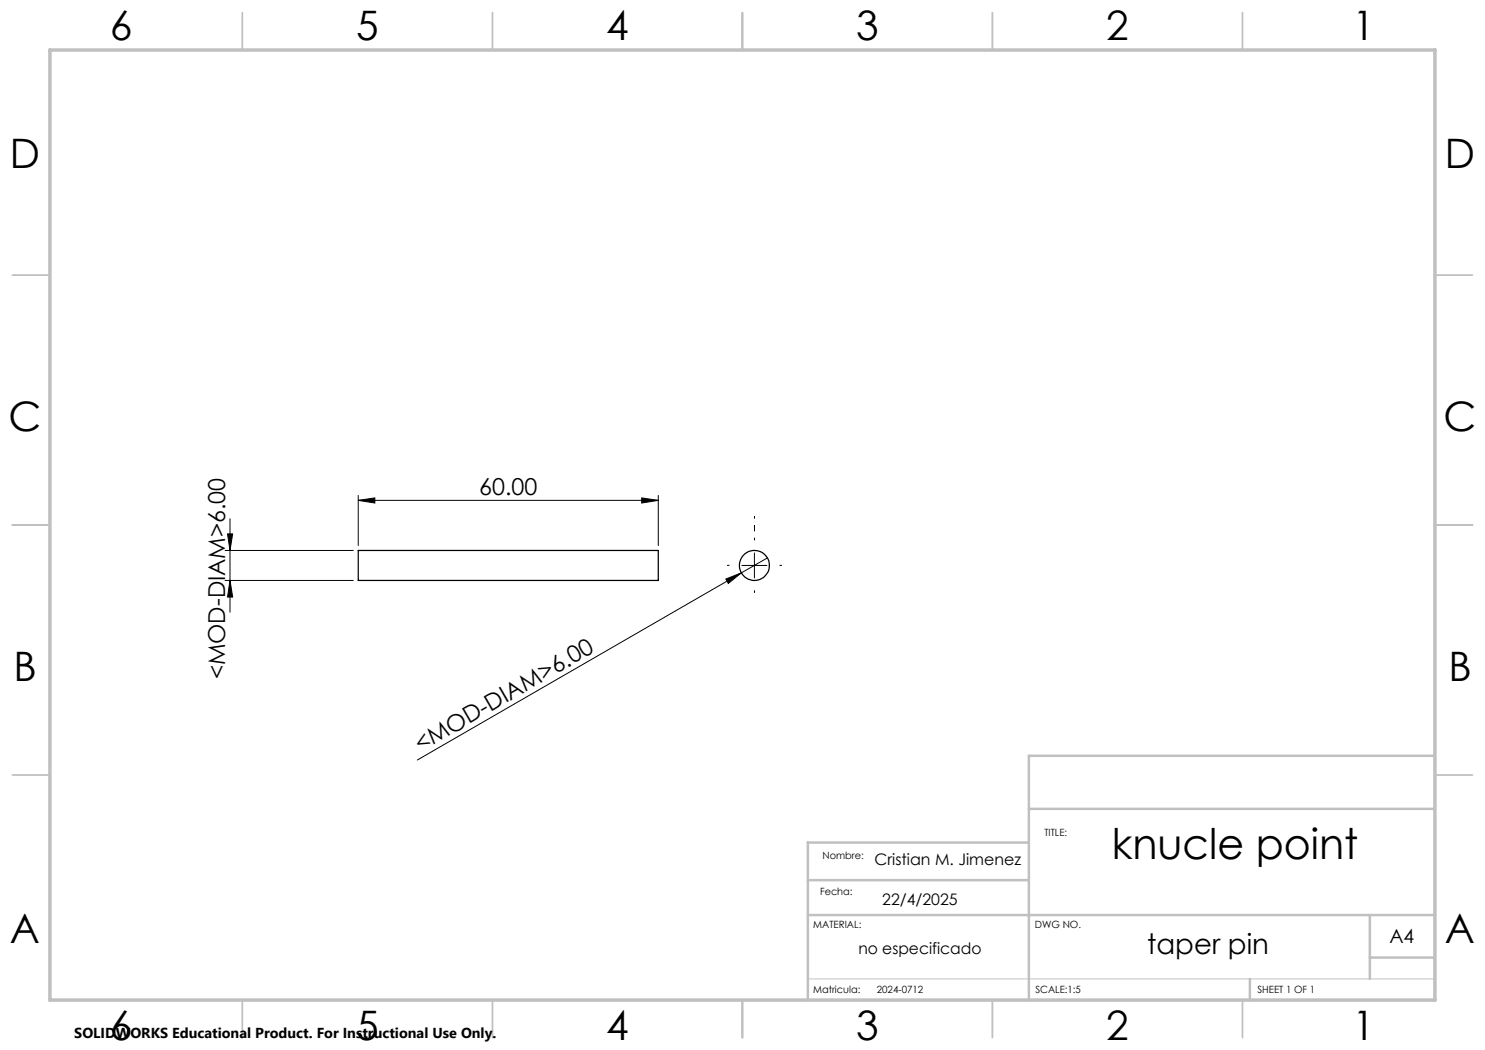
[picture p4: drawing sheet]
<svg xmlns="http://www.w3.org/2000/svg" width="297mm" height="210mm" viewBox="0 0 297 210" stroke-linecap="round" stroke-linejoin="round" font-family="sans-serif">
<g fill="none" stroke="#000" stroke-width=".25">
<path d="M71.6 110.1h60.1v6h-60.1z"/>
<circle cx="150.9" cy="113.1" r="3"/>
</g>
<g fill="none" stroke="#000" stroke-width=".2">
<path d="M71.6 99.1v10M128.3 99.6l3.4 .5-3.4 .5zM131.7 99.1v10M45 110.1h25.7M45 116.1h25.7M45.5 106.8h1l-.5 3.3zM46 116.1l.5 3.3h-1zM46 103.7v18.7M71.6 100.1l3.4-.5v1zM71.6 100.1h60.1M145.2 115.8l3.1-1.2-2.6 2.1zM148.3 114.6l-64.8 37.4"/>
<path d="M148.4 113.1h5M150.9 110.6v5M153.5 111.6l-5.2 3"/>
</g>
<path d="M150.9 108.1v-4.9" fill="none" stroke="#000" stroke-width=".2" stroke-dasharray="15.2 1.3 1.3 1.3" stroke-dashoffset="14.7" stroke-linecap="butt"/>
<path d="M145.9 113.1h-.5M150.9 118.1v.5M155.9 113.1h.5" fill="none" stroke="#000" stroke-width=".2" stroke-dasharray="15.2 1.3 1.3 1.3" stroke-linecap="butt"/>
<path d="M161.6 195.8h125.4" fill="none" stroke="#c0c0c0" stroke-width=".2"/>
<g fill="none" stroke="#c0c0c0" stroke-width=".35">
<path d="M48.5 2.5v7.5M98.5 2.5v7.5M148.5 2.5v7.5M198.5 2.5v7.5M248.5 2.5v7.5M2.5 55h7.5M287 55h7.5M2.5 105h7.5M287 105h7.5M2.5 155h7.5M287 155h7.5M48.5 200v7.5"/>
<path d="M98.5 200v7.5M148.5 200v7.5M198.5 200v7.5M248.5 200v7.5"/>
</g>
<path d="M287 151.2h-81.2v48.8M161.6 176h44.2M205.8 161.8h81.2M205.8 168.5h-44.2v31.5M161.6 183h125.4M250 195.8v4.2M274 183v12.8M274 191.5h13" fill="none" stroke="#c0c0c0" stroke-width=".5"/>
<path d="M10 10h277v190h-277z" fill="none" stroke="#c0c0c0" stroke-width=".7"/>
<g fill="#000">
<path d="M145.2 115.8l3.1-1.2-2.6 2.1z"/>
<path d="M45.5 106.8h1l-.5 3.3zM46 116.1l.5 3.3h-1z"/>
<path d="M128.3 99.6l3.4 .5-3.4 .5zM71.6 100.1l3.4-.5v1z"/>
</g>
<text font-size="8.5" x="222.3" y="171.8">knucle point</text>
<g font-size="8.1">
<text x="22" y="8">6</text>
<text x="71.2" y="8">5</text>
<text x="121.2" y="8">4</text>
<text x="171.2" y="8">3</text>
<text x="221.2" y="8">2</text>
<text x="270.5" y="8">1</text>
<text x="2" y="33.6">D</text>
<text x="289" y="33.6">D</text>
<text x="1.7" y="86.1">C</text>
<text x="288.7" y="86.1">C</text>
<text x="2.7" y="136.1">B</text>
<text x="289.7" y="136.1">B</text>
<text x="2" y="188.6">A</text>
<text x="289" y="188.6">A</text>
<text x="22" y="208">6</text>
<text x="71.2" y="208">5</text>
<text x="121.2" y="208">4</text>
<text x="171.2" y="208">3</text>
<text x="221.2" y="208">2</text>
<text x="270.5" y="208">1</text>
</g>
<text font-size="5.6" x="229.4" y="190.9">taper pin</text>
<g font-size="4.7">
<text x="95.8" y="99.1">60.00</text>
<text x="45" y="135.9" transform="rotate(-90 45 135.9)">&lt;MOD-DIAM&gt;6.00</text>
<text x="84.1" y="150.5" transform="rotate(-30 84.1 150.5)">&lt;MOD-DIAM&gt;6.00</text>
</g>
<text font-size="3.9" x="277.9" y="188.5">A4</text>
<g font-size="3.2">
<text x="174.9" y="173.1">Cristian M. Jimenez</text>
<text x="176.4" y="181">22/4/2025</text>
<text x="171.7" y="190.9">no especificado</text>
</g>
<text font-size="2.9" x="14.9" y="207.6">SOLIDWORKS Educational Product. For Instructional Use Only.</text>
<g font-size="2">
<text x="208.9" y="167.3">TITLE:</text>
<text x="164.5" y="171.8">Nombre:</text>
<text x="164" y="179">Fecha:</text>
<text x="162.6" y="185.5">MATERIAL:</text>
<text x="207" y="185.5">DWG NO.</text>
<text x="162.6" y="198.5">Matricula:</text>
<text x="175.4" y="198.5">2024-0712</text>
<text x="207.1" y="198.6">SCALE:1:5</text>
<text x="251.5" y="198.6">SHEET 1 OF 1</text>
</g>
</svg>
